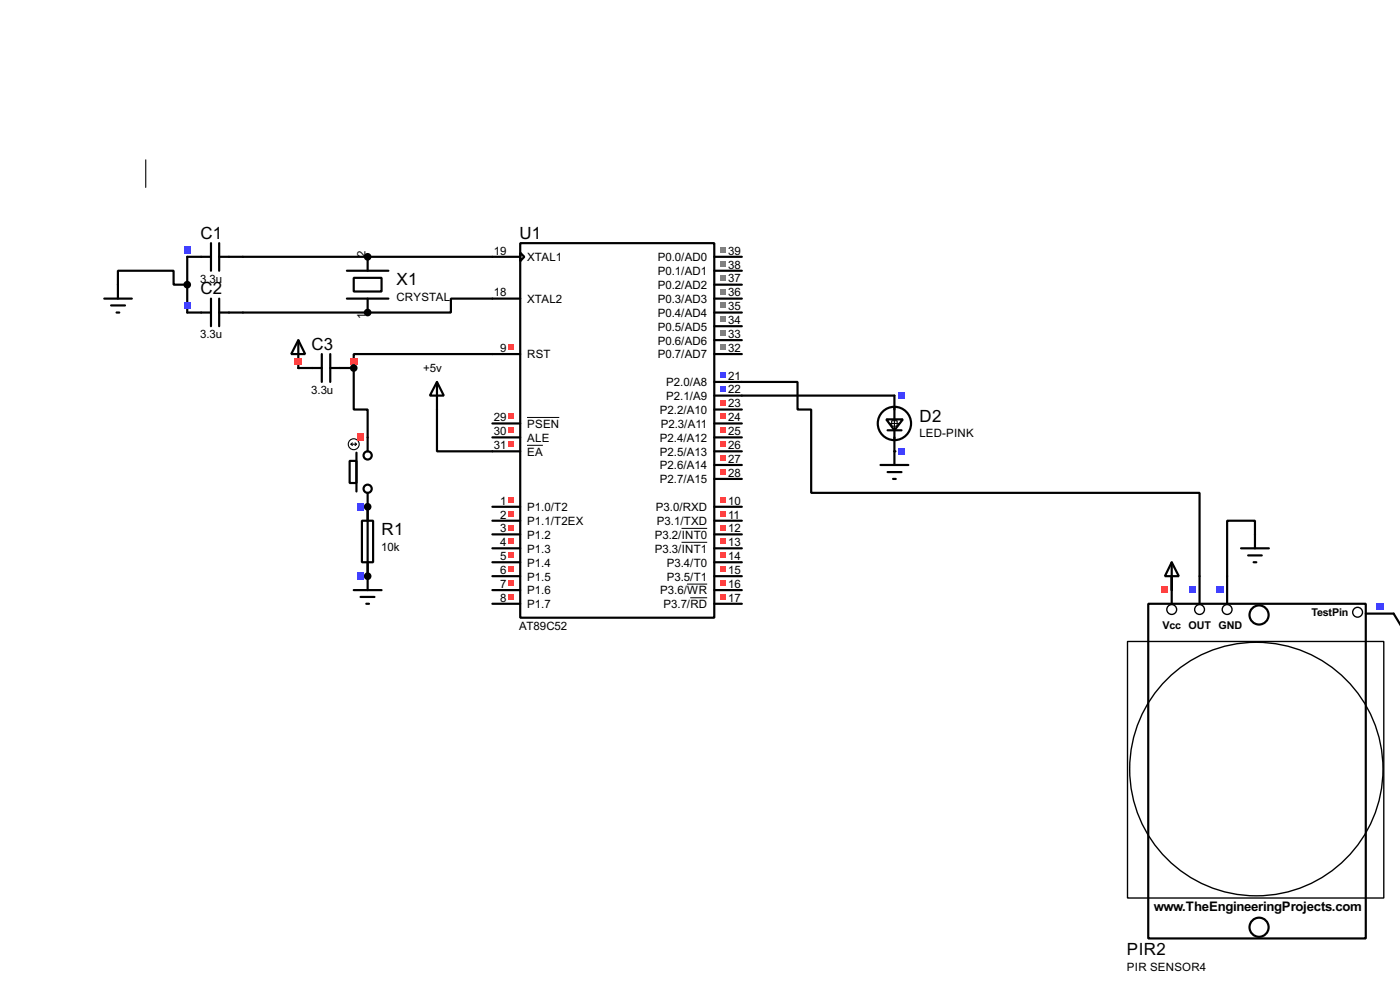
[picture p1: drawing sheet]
<svg xmlns="http://www.w3.org/2000/svg" width="256mm" height="180mm" viewBox="0 0 256 180" stroke-linecap="round" stroke-linejoin="round" font-family="sans-serif">
<g fill="none" stroke="#000" stroke-width=".4">
<path d="M21.6 52.1v-2.5h10.2v2.5h2.5M34.3 47v10.2M44.5 47h50.8M95.3 44.5h35.6v68.6h-35.6zM95.3 46.3l.8 .7-.8 .8zM95.3 54.7h-12.7v2.5h-38.1M130.9 47h5M130.9 57.2h5M130.9 54.7h5M130.9 49.6h5M130.9 52.1h5M130.9 59.7h5"/>
<path d="M80.1 75v7.6h15.2M90.2 77.5h5.1M95.3 64.8h-30.5v10.2h2.6v5.1M130.9 69.9h15.2v5.1h2.5v15.2h71.2v15.3M130.9 72.4h33M130.9 77.5h5M130.9 64.8h5M130.9 62.3h5M130.9 75h5M67.4 92.8v12.7M90.2 80.1h5.1M90.2 92.8h5.1"/>
<path d="M90.2 95.3h5.1M90.2 97.8h5.1M130.9 80.1h5M130.9 82.6h5M130.9 92.8h5M130.9 95.3h5M130.9 97.8h5M130.9 87.7h5M130.9 85.1h5M229.9 97.8v-2.5h-5.1v10.2M90.2 100.4h5.1M90.2 102.9h5.1"/>
<path d="M90.2 105.5h5.1M90.2 108h5.1M90.2 110.5h5.1M130.9 100.4h5M130.9 102.9h5M130.9 105.5h5M130.9 108h5M130.9 110.5h5M214.7 105.5v2.5M255.3 112.3l1.2 2"/>
</g>
<g fill="#000">
<circle cx="67.4" cy="47" r=".2"/>
<circle cx="67.4" cy="57.2" r=".2"/>
<circle cx="54.7" cy="67.4" r=".2"/>
<circle cx="64.8" cy="67.4" r=".2"/>
<circle cx="67.4" cy="92.8" r=".2"/>
<circle cx="163.9" cy="82.6" r=".2"/>
<circle cx="67.4" cy="105.5" r=".2"/>
</g>
<path d="M96.6 76.4h5.9M96.6 81.5h2.9M124.9 96.7h4.7M124.9 99.3h4.7M125.9 106.9h3.7M126.5 109.4h3.1" fill="none" stroke="#000" stroke-width=".18"/>
<g fill="#ff4040">
<path d="M93.1 78.3h1.1v1h-1.1z"/>
<path d="M93.1 80.8h1.1v1h-1.1z"/>
<path d="M93.1 75.7h1.1v1.1h-1.1z"/>
<path d="M93.1 63h1.1v1.1h-1.1z"/>
</g>
<g fill="#808080">
<path d="M132 45.3h1v1h-1z"/>
<path d="M132 47.8h1v1h-1z"/>
<path d="M132 50.3h1v1.1h-1z"/>
<path d="M132 52.9h1v1h-1z"/>
<path d="M132 55.4h1v1h-1z"/>
<path d="M132 58h1v1h-1z"/>
<path d="M132 60.5h1v1h-1z"/>
<path d="M132 63h1v1.1h-1z"/>
</g>
<g fill="#ff4040">
<path d="M93.1 91h1.1v1h-1.1z"/>
<path d="M93.1 93.5h1.1v1h-1.1z"/>
<path d="M93.1 96.1h1.1v1h-1.1z"/>
<path d="M93.1 98.6h1.1v1h-1.1z"/>
<path d="M93.1 101.1h1.1v1.1h-1.1z"/>
<path d="M93.1 103.7h1.1v1h-1.1z"/>
<path d="M93.1 106.2h1.1v1h-1.1z"/>
<path d="M93.1 108.8h1.1v1h-1.1z"/>
<path d="M132 91h1v1h-1z"/>
<path d="M132 93.5h1v1h-1z"/>
<path d="M132 96.1h1v1h-1z"/>
<path d="M132 98.6h1v1h-1z"/>
<path d="M132 101.1h1v1.1h-1z"/>
<path d="M132 108.8h1v1h-1z"/>
<path d="M132 106.2h1v1h-1z"/>
<path d="M132 103.7h1v1h-1z"/>
<path d="M132 85.9h1v1h-1z"/>
</g>
<g fill="#4040ff">
<path d="M132 68.1h1v1h-1z"/>
<path d="M132 70.7h1v1h-1z"/>
</g>
<g fill="#ff4040">
<path d="M132 73.2h1v1h-1z"/>
<path d="M132 75.7h1v1.1h-1z"/>
<path d="M132 78.3h1v1h-1z"/>
<path d="M132 80.8h1v1h-1z"/>
<path d="M132 83.4h1v1h-1z"/>
</g>
<path d="M34.3 47h4.4M38.7 44.5v5.1M40.2 44.5v5.1M40.2 47h4.3M63.6 54.7h7.6M63.6 49.6h7.6M64.8 50.9h5.1v2.5h-5.1zM67.4 47v2.6M67.4 54.7v2.5" fill="none" stroke="#000" stroke-width=".4"/>
<path d="M33.7 45.1h1.3v1.3h-1.3z" fill="#4040ff"/>
<path d="M34.3 57.2h4.4M38.7 54.7v5M40.2 54.7v5M40.2 57.2h4.3" fill="none" stroke="#000" stroke-width=".4"/>
<path d="M33.7 55.3h1.3v1.3h-1.3z" fill="#4040ff"/>
<g fill="#000" stroke="#000" stroke-width=".4">
<circle cx="34.3" cy="52.1" r=".5"/>
<circle cx="67.3" cy="47" r=".5"/>
<circle cx="67.3" cy="57.2" r=".5"/>
</g>
<path d="M19.1 54.7h5.1M20.4 55.9h2.5M21.4 57.2h.5M21.6 52.1v2.6M54.7 62.3l1.2 2.5h-2.5zM54.7 62.3v5.1h4.3M59 64.8v5.1M60.5 64.8v5.1M60.5 67.4h4.3" fill="none" stroke="#000" stroke-width=".4"/>
<g fill="#ff4040">
<path d="M64.2 65.5h1.3v1.2h-1.3z"/>
<path d="M54 65.5h1.3v1.2h-1.3z"/>
</g>
<g fill="none" stroke="#000" stroke-width=".4">
<path d="M64.1 84.4h1.2v4h-1.2zM65.3 82.9v7.1M67.4 80.1v2.5M67.4 90.2v2.6"/>
<circle cx="67.3" cy="83.4" r=".75"/>
<circle cx="67.3" cy="89.5" r=".75"/>
</g>
<g fill="none" stroke="#000" stroke-width=".2">
<path d="M64.3 81.3h1M64.3 81.3l.3 .3M64.6 81.1l-.3 .2M65.1 81.1l.2 .2M65.3 81.3l-.2 .3"/>
<circle cx="64.8" cy="81.3" r="1"/>
</g>
<path d="M65.5 92.1h1.2v1.3h-1.2z" fill="#4040ff"/>
<path d="M65.5 79.4h1.2v1.3h-1.2z" fill="#ff4040"/>
<g fill="none" stroke="#000" stroke-width=".4">
<path d="M229.9 97.8v2.6M64.8 108h5.1M66.1 109.3h2.5M67.1 110.5h.5M67.4 105.5v2.5M210.4 110.5h39.8v61.3h-39.8zM214.7 102.9l1.3 2.6h-2.6zM214.7 102.9v7.6M219.8 105.5v5M224.8 105.5v5M227.4 100.4h5.1M228.7 101.7h2.5"/>
<path d="M229.7 102.9h.5M250.2 112.3h5.1"/>
<circle cx="230.6" cy="112.6" r="1.75"/>
<circle cx="230.6" cy="169.7" r="1.75"/>
</g>
<circle cx="64.8" cy="67.4" r=".5" fill="#000" stroke="#000" stroke-width=".4"/>
<path d="M26.7 29.3v5" fill="none" stroke="#000" stroke-width=".2"/>
<g fill="none" stroke="#000" stroke-width=".25">
<path d="M206.6 117.4h46.9v47h-46.9z"/>
<circle cx="214.6" cy="111.6" r=".9"/>
<circle cx="219.7" cy="111.6" r=".9"/>
<circle cx="224.8" cy="111.6" r=".9"/>
<circle cx="248.7" cy="112.1" r=".9"/>
<circle cx="230.1" cy="140.8" r="23.2"/>
</g>
<g fill="#4040ff">
<path d="M217.9 107.4h1.2v1.2h-1.2z"/>
<path d="M222.9 107.4h1.3v1.2h-1.3z"/>
<path d="M252.1 110.4h1.3v1.3h-1.3z"/>
</g>
<path d="M212.8 107.4h1.2v1.2h-1.2z" fill="#ff4040"/>
<path d="M80.1 69.9l1.2 2.5h-2.5zM80.1 69.9v5.1M66.3 95.3h2.1v7.6h-2.1zM67.4 92.8v2.5M67.4 102.9v2.6" fill="none" stroke="#000" stroke-width=".4"/>
<g fill="#4040ff">
<path d="M65.5 104.8h1.2v1.3h-1.2z"/>
<path d="M65.5 92.1h1.2v1.3h-1.2z"/>
</g>
<g fill="#000" stroke="#000" stroke-width=".4">
<circle cx="67.3" cy="92.8" r=".5"/>
<circle cx="67.3" cy="105.5" r=".5"/>
</g>
<g fill="none" stroke="#000" stroke-width=".4">
<path d="M162.4 76.8h3l-1.5 2zM162.6 78.8h2.6M163.9 72.4v4.4M163.9 78.8v6.3M161.3 85.1h5.1M162.6 86.4h2.6M163.6 87.7h.5"/>
<circle cx="163.8" cy="77.5" r="3.1"/>
</g>
<path d="M162.9 77.5h2M163.4 77h1v1h-1zM163.9 76.5v2" fill="none" stroke="#000" stroke-width=".2"/>
<g fill="#4040ff">
<path d="M164.5 71.8h1.3v1.3h-1.3z"/>
<path d="M164.5 82h1.3v1.2h-1.3z"/>
</g>
<g font-size="3.5">
<text x="36.7" y="43.7">C1</text>
<text x="95.2" y="43.7">U1</text>
<text x="36.7" y="53.9">C2</text>
<text x="72.7" y="52.2">X1</text>
<text x="57.1" y="64">C3</text>
<text x="168.5" y="77.2">D2</text>
<text x="69.9" y="98">R1</text>
<text x="206.5" y="174.9">PIR2</text>
</g>
<text font-size="2.7" x="211.4" y="166.8">www.TheEngineeringProjects.com</text>
<g font-size="2.4">
<text x="67" y="47" transform="rotate(-90 67 47)">2</text>
<text x="90.5" y="46.6">19</text>
<text x="96.6" y="47.8">XTAL1</text>
<text x="120.5" y="47.8">P0.0/AD0</text>
<text x="133.4" y="46.6">39</text>
<text x="36.7" y="51.8">3.3u</text>
<text x="120.5" y="50.4">P0.1/AD1</text>
<text x="120.5" y="52.9">P0.2/AD2</text>
<text x="133.4" y="49.2">38</text>
<text x="133.4" y="51.7">37</text>
<text x="67" y="58.4" transform="rotate(-90 67 58.4)">1</text>
<text x="72.6" y="55.2">CRYSTAL</text>
<text x="90.5" y="54.3">18</text>
<text x="96.6" y="55.4">XTAL2</text>
<text x="120.5" y="55.4">P0.3/AD3</text>
<text x="120.5" y="58">P0.4/AD4</text>
<text x="133.4" y="54.3">36</text>
<text x="133.4" y="56.8">35</text>
<text x="133.4" y="59.3">34</text>
<text x="36.7" y="61.9">3.3u</text>
<text x="91.6" y="64.4">9</text>
<text x="96.6" y="65.6">RST</text>
<text x="120.5" y="60.5">P0.5/AD5</text>
<text x="120.5" y="63.1">P0.6/AD6</text>
<text x="120.5" y="65.6">P0.7/AD7</text>
<text x="133.4" y="61.9">33</text>
<text x="133.4" y="64.4">32</text>
<text x="77.5" y="68.1">+5v</text>
<text x="122" y="70.7">P2.0/A8</text>
<text x="133.4" y="69.5">21</text>
<text x="133.4" y="72">22</text>
<text x="57" y="72.1">3.3u</text>
<text x="90.5" y="77.1">29</text>
<text x="120.9" y="75.8">P2.2/A10</text>
<text x="122" y="73.2">P2.1/A9</text>
<text x="133.4" y="74.6">23</text>
<text x="133.4" y="77.1">24</text>
<text x="90.5" y="79.7">30</text>
<text x="90.5" y="82.2">31</text>
<text x="96.6" y="80.8">ALE</text>
<text x="96.6" y="83.4">EA</text>
<text x="96.6" y="78.3">PSEN</text>
<text x="120.9" y="80.8">P2.4/A12</text>
<text x="120.9" y="83.4">P2.5/A13</text>
<text x="121" y="78.3">P2.3/A11</text>
<text x="133.4" y="79.7">25</text>
<text x="133.4" y="82.2">26</text>
<text x="168.4" y="80.1">LED-PINK</text>
<text x="120.9" y="88.5">P2.7/A15</text>
<text x="120.9" y="85.9">P2.6/A14</text>
<text x="133.4" y="87.3">28</text>
<text x="133.4" y="84.7">27</text>
<text x="91.6" y="92.4">1</text>
<text x="91.6" y="94.9">2</text>
<text x="96.6" y="93.6">P1.0/T2</text>
<text x="120.1" y="93.6">P3.0/RXD</text>
<text x="133.4" y="92.4">10</text>
<text x="133.4" y="94.9">11</text>
<text x="69.9" y="100.9">10k</text>
<text x="91.6" y="97.4">3</text>
<text x="91.6" y="100">4</text>
<text x="96.6" y="96.1">P1.1/T2EX</text>
<text x="96.6" y="98.6">P1.2</text>
<text x="96.6" y="101.2">P1.3</text>
<text x="119.9" y="98.6">P3.2/INT0</text>
<text x="119.9" y="101.2">P3.3/INT1</text>
<text x="120.3" y="96.1">P3.1/TXD</text>
<text x="133.4" y="97.4">12</text>
<text x="133.4" y="100">13</text>
<text x="91.6" y="102.5">5</text>
<text x="91.6" y="105.1">6</text>
<text x="91.6" y="107.6">7</text>
<text x="96.6" y="103.7">P1.4</text>
<text x="96.6" y="106.3">P1.5</text>
<text x="122.1" y="103.7">P3.4/T0</text>
<text x="122.1" y="106.3">P3.5/T1</text>
<text x="133.4" y="102.5">14</text>
<text x="133.4" y="107.6">16</text>
<text x="133.4" y="105.1">15</text>
<text x="91.6" y="110.1">8</text>
<text x="96.6" y="108.8">P1.6</text>
<text x="96.6" y="111.3">P1.7</text>
<text x="120.9" y="108.8">P3.6/WR</text>
<text x="121.5" y="111.3">P3.7/RD</text>
<text x="133.4" y="110.1">17</text>
<text x="95.1" y="115.3">AT89C52</text>
<text x="206.4" y="177.8">PIR SENSOR4</text>
</g>
<g font-size="2.2">
<text x="240.2" y="112.8">TestPin</text>
<text x="213" y="115.1">Vcc OUT GND</text>
</g>
</svg>
